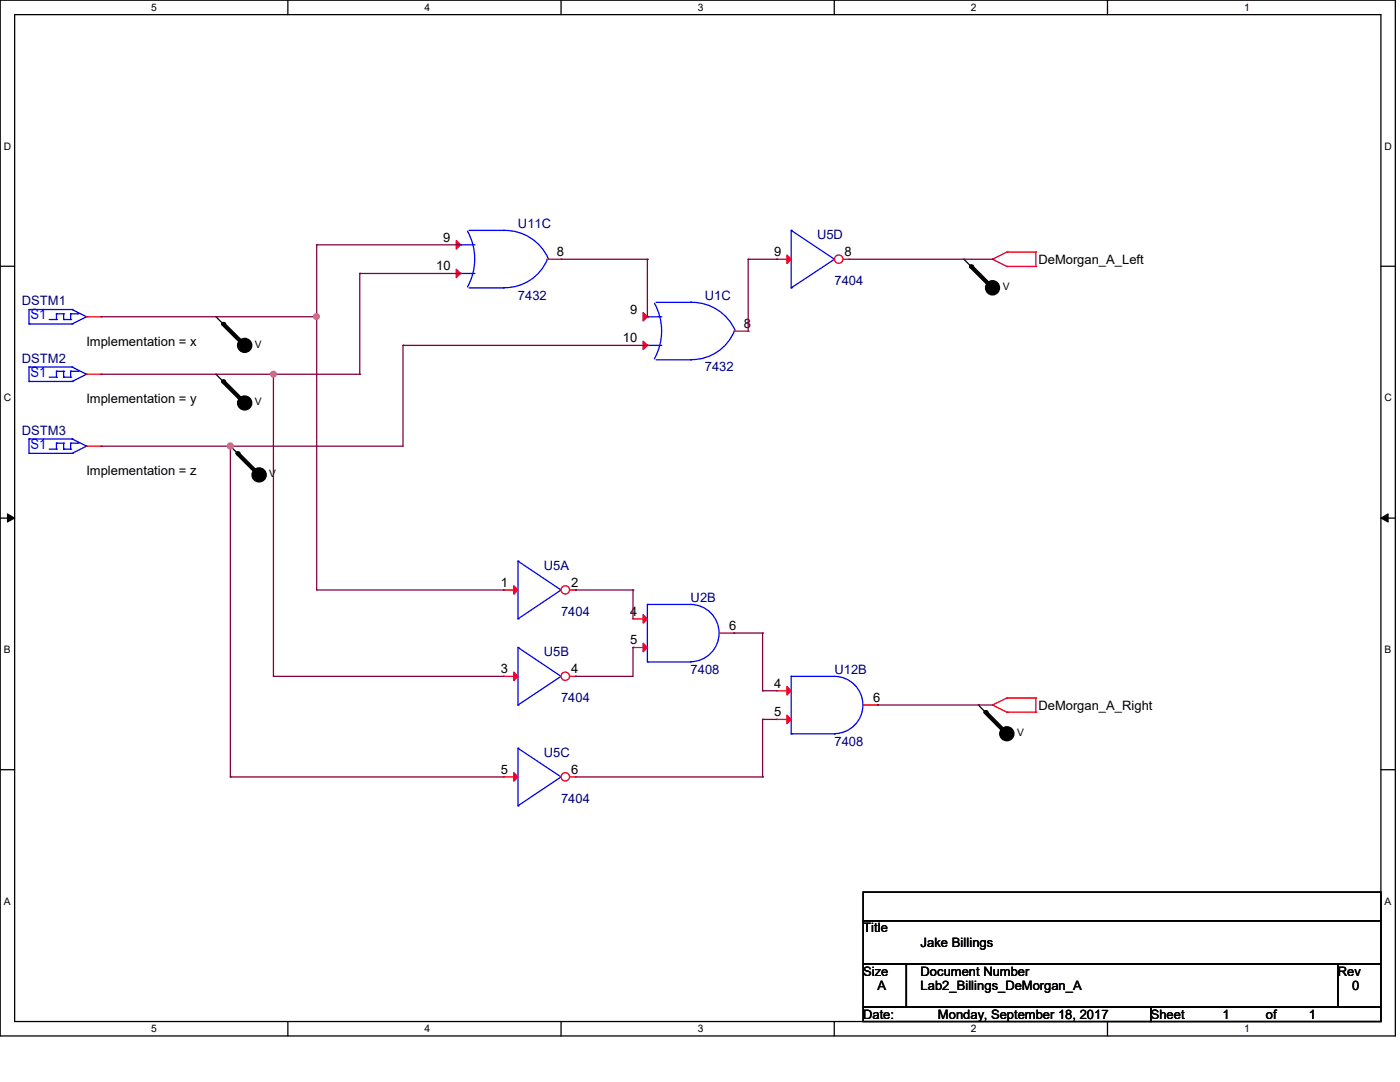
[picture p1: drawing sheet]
<svg xmlns="http://www.w3.org/2000/svg" width="279mm" height="216mm" viewBox="0 0 279 216" stroke-linecap="round" stroke-linejoin="round" font-family="sans-serif">
<path d="M0 0h278.5v206.7h-278.5zM2.9 2.9h272.7v200.9h-272.7z" fill="none" stroke="#000" stroke-width=".25"/>
<g fill="#fff">
<path d="M30.2 .3h1.1v2.3h-1.1z"/>
<path d="M30.2 204.1h1.1v2.3h-1.1z"/>
</g>
<path d="M57.4 0v2.9M57.4 203.8v2.9" fill="none" stroke="#000" stroke-width=".25"/>
<g fill="#fff">
<path d="M84.7 .3h1.1v2.3h-1.1z"/>
<path d="M84.7 204.1h1.1v2.3h-1.1z"/>
</g>
<path d="M112 0v2.9M112 203.8v2.9" fill="none" stroke="#000" stroke-width=".25"/>
<g fill="#fff">
<path d="M139.2 .3h1.1v2.3h-1.1z"/>
<path d="M139.2 204.1h1.1v2.3h-1.1z"/>
</g>
<path d="M166.5 0v2.9M166.5 203.8v2.9" fill="none" stroke="#000" stroke-width=".25"/>
<g fill="#fff">
<path d="M193.8 .3h1.1v2.3h-1.1z"/>
<path d="M193.8 204.1h1.1v2.3h-1.1z"/>
</g>
<path d="M221 0v2.9M221 203.8v2.9" fill="none" stroke="#000" stroke-width=".25"/>
<g fill="#fff">
<path d="M248.3 .3h1.1v2.3h-1.1z"/>
<path d="M248.3 204.1h1.1v2.3h-1.1z"/>
<path d="M.8 28h1.4v2.3h-1.4z"/>
<path d="M276.3 28h1.4v2.3h-1.4z"/>
<path d="M.8 78.2h1.4v2.3h-1.4z"/>
<path d="M276.3 78.2h1.4v2.3h-1.4z"/>
</g>
<path d="M0 53.1h2.9M275.6 53.1h2.9" fill="none" stroke="#000" stroke-width=".25"/>
<g fill="#fff">
<path d="M.8 128.5h1.3v2.2h-1.3z"/>
<path d="M276.3 128.5h1.3v2.2h-1.3z"/>
</g>
<path d="M0 103.4h2.9M275.6 103.4h2.9" fill="none" stroke="#000" stroke-width=".25"/>
<path d="M1.5 102.5l1.4 .9-1.4 .8zM275.6 103.4l1.4-.9v1.7z" fill="#000" stroke="#000" stroke-width=".2"/>
<g fill="#fff">
<path d="M.8 178.7h1.3v2.2h-1.3z"/>
<path d="M276.3 178.7h1.3v2.2h-1.3z"/>
</g>
<g fill="none" stroke="#000" stroke-width=".25">
<path d="M192.4 51.7h.1M192.4 51.7l5.7 5.7M43.1 63.2h.1M43.1 74.7h.1M43.1 63.2l5.8 5.7M43.1 74.7l5.8 5.7M46 89h.1M46 89l5.7 5.8M0 153.6h2.9M195.2 140.7h.1M195.2 140.7l5.8 5.7M275.6 153.6h2.9"/>
<path d="M172.3 178h103.3v5.7h-103.3zM172.3 183.7h103.3v8.7h-103.3zM172.3 192.4h8.6v8.6h-8.6zM180.9 192.4h86.1v8.6h-86.1zM267 192.4h8.6v8.6h-8.6zM172.3 201h57.4v2.8h-57.4zM229.7 201h45.9v2.8h-45.9z"/>
</g>
<g fill="none" stroke="#f00" stroke-width=".25">
<path d="M198.1 51.7h.1M198.1 51.7l2.9 1.5M201 50.3h.1M201 53.2h.1M201 50.3l-2.9 1.4M201 50.3h5.7M201 53.2h5.7M206.7 50.3h.1M206.7 53.2h.1M206.7 50.3v2.9M100.5 135h.1M100.5 135h2.9"/>
<path d="M201 139.3h.1M201 139.3l-2.9 1.4M201 139.3h5.7M206.7 139.3h.1M206.7 139.3v2.8M198.1 140.7h.1M198.1 140.7l2.9 1.4M201 142.1h.1M201 142.1h5.7M206.7 142.1h.1"/>
</g>
<g fill="#000" stroke="#000" stroke-width=".25">
<circle cx="198.1" cy="57.4" r="1.41"/>
<circle cx="48.8" cy="68.9" r="1.41"/>
<circle cx="48.8" cy="80.4" r="1.41"/>
<circle cx="51.7" cy="94.8" r="1.41"/>
<circle cx="200.9" cy="146.4" r="1.41"/>
</g>
<path d="M193.8 53.2l4.3 4.2M44.5 64.6l4.4 4.3M44.5 76.1l4.4 4.3M47.4 90.5l4.3 4.3M196.7 142.1l4.3 4.3" fill="none" stroke="#000" stroke-width=".85"/>
<g fill="#000">
<circle cx="193.8" cy="53.2" r=".42"/>
<circle cx="44.5" cy="64.6" r=".42"/>
<circle cx="44.5" cy="76.1" r=".42"/>
<circle cx="47.4" cy="90.5" r=".42"/>
<circle cx="196.7" cy="142.1" r=".42"/>
</g>
<path d="M103.4 129.2h.1M103.4 129.2v11.5M103.4 129.2l8.6 5.8M112 135h.1M112 135l-8.6 5.7M103.4 140.7h.1" fill="none" stroke="#00f" stroke-width=".25"/>
<path d="M102.5 134.1l.9 .9-.9 .8z" fill="#f00" stroke="#f00" stroke-width=".25"/>
<circle cx="112.8" cy="134.9" r=".84" fill="#fff" stroke="#f00" stroke-width=".25"/>
<g fill="none" stroke="#f00" stroke-width=".25">
<path d="M155 51.7h.1M155 51.7h2.9M17.3 63.2h2.9M20.2 63.2h.1M113.7 135h1.2M114.9 135h.1M126.3 123.5h.1M126.3 129.2h.1M126.3 123.5h2.9M126.3 129.2h2.9M143.6 126.3h2.8M146.4 126.3h.1"/>
<path d="M155 137.8h.1M155 137.8h2.9M155 143.6h.1M155 143.6h2.9M172.3 140.7h2.8M175.1 140.7h.1"/>
</g>
<g fill="none" stroke="#00f" stroke-width=".25">
<path d="M157.9 57.4h.1M157.9 46h.1M157.9 46v11.4M157.9 46l8.6 5.7M166.5 51.7h.1M166.5 51.7l-8.6 5.7M5.8 64.6h.1M5.8 61.8h.1M5.8 64.6h8.6M5.8 61.8v2.8M5.8 61.8h8.6M9.8 63.8h1.5"/>
<path d="M11.3 63.8h.1M11.3 62.6h.1M11.3 62.6v1.2M11.3 62.6h1.4M12.7 62.6h.1M12.7 63.8h.1M12.7 63.8h1.4M12.7 62.6v1.2M14.1 63.8h.1M14.1 62.6h.1M14.1 62.6h1.4M14.1 62.6v1.2"/>
<path d="M14.4 61.8h.1M14.4 64.6h.1M14.4 61.8l2.9 1.4M15.5 62.6h.1M17.3 63.2h.1M17.3 63.2l-2.9 1.4M129.2 132.1h.1M129.2 120.6h8.6a5.7 5.7 0 0 1 5.7 5.7 5.7 5.7 0 0 1-5.7 5.7M129.2 120.6h.1M129.2 120.6v11.5M129.2 132.1h8.6M137.8 132.1h.1"/>
<path d="M157.9 135h8.6a5.7 5.7 0 0 1 5.7 5.7 5.7 5.7 0 0 1-5.7 5.7M157.9 135h.1M157.9 135v11.4M157.9 146.4h.1M157.9 146.4h8.6M166.5 146.4h.1"/>
</g>
<g fill="#f00" stroke="#f00" stroke-width=".25">
<path d="M157.1 137l.8 .8-.8 .9z"/>
<path d="M157.1 142.7l.8 .9-.8 .8z"/>
<path d="M128.4 122.6l.8 .9-.8 .8z"/>
<path d="M128.4 128.4l.8 .8-.8 .8z"/>
<path d="M157.1 50.9l.8 .8-.8 .9z"/>
</g>
<circle cx="167.4" cy="51.7" r=".84" fill="#fff" stroke="#f00" stroke-width=".25"/>
<path d="M168.3 51.7h1.1M169.4 51.7h.1M17.3 74.7h2.9M20.2 74.7h.1M100.5 117.7h.1M100.5 117.7h2.9" fill="none" stroke="#f00" stroke-width=".25"/>
<g fill="none" stroke="#00f" stroke-width=".25">
<path d="M5.8 76.1h.1M5.8 73.2h.1M5.8 76.1h8.6M5.8 73.2v2.9M5.8 73.2h8.6M9.8 75.3h1.5M11.3 75.3h.1M11.3 74.1h.1M11.3 74.1v1.2M11.3 74.1h1.4M12.7 74.1h.1M12.7 75.3h.1"/>
<path d="M12.7 75.3h1.4M12.7 74.1v1.2M14.1 75.3h.1M14.1 74.1h.1M14.1 74.1h1.4M14.1 74.1v1.2M14.4 73.2h.1M14.4 76.1h.1M14.4 73.2l2.9 1.5M15.5 74.1h.1M17.3 74.7h.1M17.3 74.7l-2.9 1.4"/>
<path d="M103.4 112h.1M103.4 112v11.5M103.4 112l8.6 5.7M112 117.7h.1M112 117.7l-8.6 5.8M103.4 123.5h.1"/>
</g>
<path d="M102.5 116.9l.9 .8-.9 .9z" fill="#f00" stroke="#f00" stroke-width=".25"/>
<circle cx="112.8" cy="117.7" r=".84" fill="#fff" stroke="#f00" stroke-width=".25"/>
<path d="M113.7 117.7h1.2M114.9 117.7h.1M100.5 155h.1M100.5 155h2.9" fill="none" stroke="#f00" stroke-width=".25"/>
<path d="M103.4 149.3h.1M103.4 149.3v11.5M103.4 149.3l8.6 5.7M112 155h.1M112 155l-8.6 5.8M103.4 160.8h.1" fill="none" stroke="#00f" stroke-width=".25"/>
<path d="M102.5 154.2l.9 .8-.9 .9z" fill="#f00" stroke="#f00" stroke-width=".25"/>
<circle cx="112.8" cy="155" r=".84" fill="#fff" stroke="#f00" stroke-width=".25"/>
<path d="M91.9 48.9h.1M91.9 54.6h.1M109.1 51.7h2.9M112 51.7h.1M129.2 63.2h.1M129.2 68.9h.1M146.4 66.1h2.9M149.3 66.1h.1M17.3 89h2.9M20.2 89h.1M113.7 155h1.2M114.9 155h.1" fill="none" stroke="#f00" stroke-width=".25"/>
<g fill="none" stroke="#00f" stroke-width=".25">
<path d="M91.9 48.9h.1M91.9 54.6h.1M91.9 48.9h2.9M91.9 54.6h2.9M93.3 46.1a11.4 11.4 0 0 1 0 11.2M93.6 57.4h6.9M93.6 46h6.9M100.5 57.4h.1M100.5 46a9.4 9.4 0 0 1 8.9 5.6M100.5 46h.1M109.2 51.8a9.2 9.2 0 0 1-8.7 5.6M129.2 63.2h.1"/>
<path d="M129.2 68.9h.1M129.2 63.2h2.9M129.2 68.9h2.9M130.6 60.5a11.5 11.5 0 0 1 0 11.1M130.9 71.8h6.9M130.9 60.3h6.9M137.8 71.8h.1M137.8 60.3a9.4 9.4 0 0 1 8.9 5.7M137.8 60.3h.1M146.5 66.1a9.2 9.2 0 0 1-8.7 5.6M5.8 90.5h.1M5.8 87.6h.1"/>
<path d="M5.8 90.5h8.6M5.8 87.6v2.9M5.8 87.6h8.6M9.8 89.6h1.5M11.3 89.6h.1M11.3 88.4h.1M11.3 88.4v1.2M11.3 88.4h1.4M12.7 88.4h.1M12.7 89.6h.1M12.7 89.6h1.4M12.7 88.4v1.2"/>
<path d="M14.1 89.6h.1M14.1 88.4h.1M14.1 88.4h1.4M14.1 88.4v1.2M14.4 87.6h.1M14.4 90.5h.1M14.4 87.6l2.9 1.4M15.5 88.4h.1M17.3 89h.1M17.3 89l-2.9 1.5"/>
</g>
<g fill="#f00" stroke="#f00" stroke-width=".25">
<path d="M91.1 48l.8 .9-.8 .8z"/>
<path d="M91.1 53.7l.8 .9-.8 .8z"/>
<path d="M128.4 62.4l.8 .8-.8 .9z"/>
<path d="M128.4 68.1l.8 .8-.8 .9z"/>
</g>
<g fill="none" stroke="#800040" stroke-width=".25">
<path d="M63.2 48.9h.1M63.2 48.9v68.8h37.3M63.2 48.9h28.7M71.8 54.6h.1M71.8 54.6h20.1M71.8 54.6v20.1M91.9 48.9h.1M112 51.7h17.2M129.2 51.7h.1M129.2 51.7v11.5M149.3 51.7h.1M149.3 51.7h5.7"/>
<path d="M149.3 51.7v14.4M155 51.7h.1M169.4 51.7h28.7M198.1 51.7h.1M20.2 63.2h43M20.2 74.7h51.6M54.6 74.7h.1M54.6 74.7v60.3M63.2 63.2h.1M71.8 74.7h.1M80.4 68.9h.1M80.4 68.9v20.1h-60.2"/>
<path d="M80.4 68.9h48.8M129.2 63.2h.1M46 89h.1M46 89v66M100.5 117.7h.1M114.9 117.7h.1M114.9 117.7h11.4M126.3 117.7h.1M126.3 117.7v5.8M54.6 135h.1M54.6 135h45.9M114.9 135h.1"/>
<path d="M126.3 129.2h.1M126.3 129.2v5.8h-11.4M146.4 126.3h.1M146.4 126.3h5.8M152.2 126.3h.1M152.2 137.8h.1M152.2 126.3v11.5M152.2 137.8h2.8M46 155h.1M46 155h54.5M114.9 155h37.3M152.2 155h.1"/>
<path d="M152.2 143.6h.1M152.2 143.6v11.4M152.2 143.6h2.8M175.1 140.7h.1M175.1 140.7h23"/>
</g>
<g fill="#f0f" stroke="#f0f" stroke-width=".25">
<circle cx="63.2" cy="63.2" r=".55"/>
<circle cx="54.6" cy="74.7" r=".55"/>
<circle cx="46" cy="89" r=".57"/>
</g>
<g font-size="2.8" fill="#00f">
<text x="6.1" y="63.7">S1</text>
<text x="6.1" y="75.2">S1</text>
<text x="6.1" y="89.6">S1</text>
</g>
<g font-size="2.6" fill="#000080">
<text x="103.4" y="45.4">U11C</text>
<text x="163.1" y="47.7">U5D</text>
<text x="103.4" y="59.8">7432</text>
<text x="140.7" y="59.8">U1C</text>
<text x="166.5" y="56.9">7404</text>
<text x="4.4" y="60.9">DSTM1</text>
<text x="4.4" y="72.4">DSTM2</text>
<text x="140.7" y="74.1">7432</text>
<text x="4.4" y="86.8">DSTM3</text>
<text x="108.5" y="113.7">U5A</text>
<text x="112" y="122.9">7404</text>
<text x="137.8" y="120.1">U2B</text>
<text x="108.5" y="131">U5B</text>
<text x="137.8" y="134.4">7408</text>
<text x="166.5" y="134.4">U12B</text>
<text x="112" y="140.2">7404</text>
<text x="166.5" y="148.8">7408</text>
<text x="108.5" y="151">U5C</text>
<text x="112" y="160.2">7404</text>
</g>
<g font-size="2.6">
<text x="87" y="53.9">10</text>
<text x="88.5" y="48.2">9</text>
<text x="111.1" y="51.1">8</text>
<text x="154.5" y="51.1">9</text>
<text x="168.5" y="51.1">8</text>
<text x="207.3" y="52.6">DeMorgan_A_Left</text>
<text x="125.8" y="62.6">9</text>
<text x="148.4" y="65.4">8</text>
<text x="17.3" y="69">Implementation = x</text>
<text x="124.3" y="68.3">10</text>
<text x="17.3" y="80.4">Implementation = y</text>
<text x="17.3" y="94.8">Implementation = z</text>
<text x="99.9" y="117.1">1</text>
<text x="114" y="117.1">2</text>
<text x="125.8" y="122.9">4</text>
<text x="145.5" y="125.7">6</text>
<text x="125.8" y="128.6">5</text>
<text x="99.9" y="134.3">3</text>
<text x="114" y="134.3">4</text>
<text x="154.5" y="137.2">4</text>
<text x="154.5" y="142.9">5</text>
<text x="174.2" y="140">6</text>
<text x="207.3" y="141.6">DeMorgan_A_Right</text>
<text x="99.9" y="154.4">5</text>
<text x="114" y="154.4">6</text>
<text x="172.3" y="186.1">Title</text>
<text x="183.7" y="188.9">Jake Billings</text>
<text x="172.3" y="194.7">Size</text>
<text x="175.1" y="197.6">A</text>
<text x="183.7" y="194.7">Document Number</text>
<text x="183.7" y="197.6">Lab2_Billings_DeMorgan_A</text>
<text x="267" y="194.7">Rev</text>
<text x="269.8" y="197.6">0</text>
<text x="172.3" y="203.3">Date:</text>
<text x="187.2" y="203.3">Monday, September 18, 2017</text>
<text x="229.7" y="203.3">Sheet</text>
<text x="244" y="203.3">1</text>
<text x="252.6" y="203.3">of</text>
<text x="261.2" y="203.3">1</text>
</g>
<g font-size="2.1">
<text x="30.2" y="2.2">5</text>
<text x="84.7" y="2.2">4</text>
<text x="139.2" y="2.2">3</text>
<text x="193.8" y="2.2">2</text>
<text x="248.3" y="2.2">1</text>
<text x=".8" y="29.8">D</text>
<text x="276.3" y="29.8">D</text>
<text x="200.1" y="57.8">V</text>
<text x="50.8" y="69.3">V</text>
<text x=".8" y="80.1">C</text>
<text x="50.8" y="80.8">V</text>
<text x="276.3" y="80.1">C</text>
<text x="53.7" y="95.2">V</text>
<text x=".8" y="130.3">B</text>
<text x="276.3" y="130.3">B</text>
<text x="203" y="146.8">V</text>
<text x=".8" y="180.5">A</text>
<text x="276.3" y="180.5">A</text>
<text x="30.2" y="206">5</text>
<text x="84.7" y="206">4</text>
<text x="139.2" y="206">3</text>
<text x="193.8" y="206">2</text>
<text x="248.3" y="206">1</text>
</g>
</svg>
